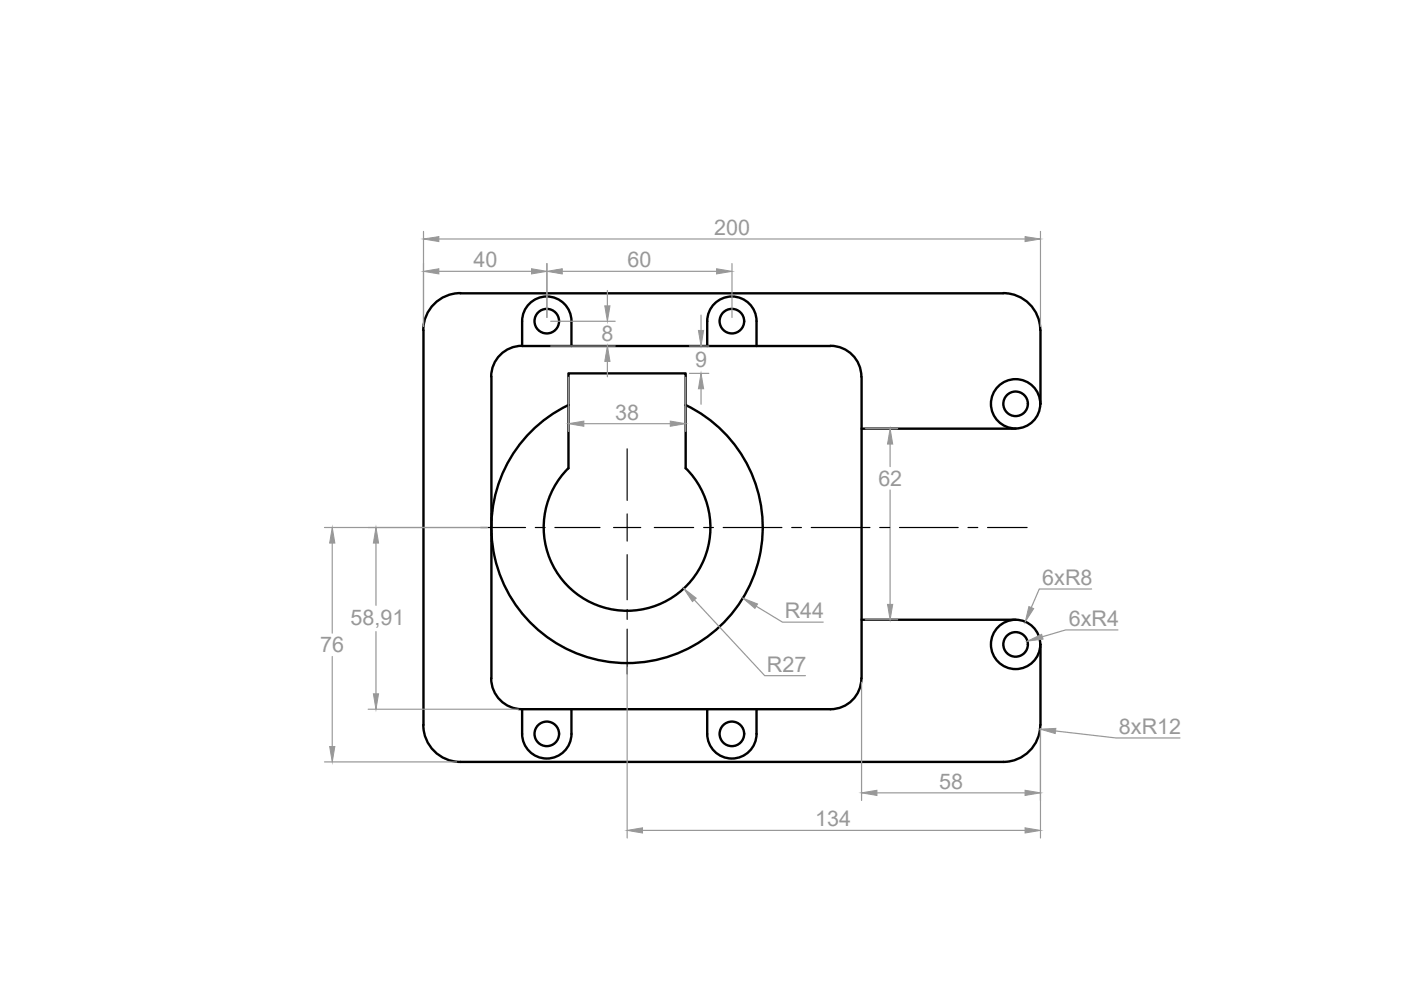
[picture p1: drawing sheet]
<svg xmlns="http://www.w3.org/2000/svg" width="297mm" height="210mm" viewBox="0 0 297 210" stroke-linecap="round" stroke-linejoin="round" font-family="sans-serif">
<!-- layer: 0 -->
<g fill="none" stroke="#000" stroke-width=".51">
<path d="M89.8 70v83.7M97.6 62.1a7.9 7.9 0 0 0-7.9 7.9M97.6 62.2h115.1M104.2 79.9v63.9M110.7 73.3a6.5 6.5 0 0 0-6.6 6.6M121.2 73.4v-5.3a5.2 5.2 0 0 0-5.3-5.2 5.2 5.2 0 0 0-5.2 5.2v5.3h65.4M149.9 73.4v-5.3a5.2 5.2 0 0 1 5.3-5.2 5.2 5.2 0 0 1 5.2 5.2v5.3M176.1 73.3a6.5 6.5 0 0 1 6.5 6.6M182.7 79.9v63.9M212.7 62.1a7.9 7.9 0 0 1 7.9 7.9M220.6 70v15.6M120.5 99.3a17.7 17.7 0 0 0-.1 25 17.7 17.7 0 0 0 25.1 0 17.7 17.7 0 0 0-.1-25"/>
<path d="M120.5 99.3v-20.1h24.9v20.1M120.5 85.9a28.8 28.8 0 0 0-10.1 43.8 28.8 28.8 0 0 0 45.1 0 28.8 28.8 0 0 0-10.1-43.8M182.7 90.9h32.6M182.7 131.4h32.6M220.6 136.7v17M89.7 153.7a7.9 7.9 0 0 0 7.9 7.8M104.1 143.8a6.5 6.5 0 0 0 6.6 6.6M149.9 150.4v5.2a5.2 5.2 0 0 0 5.3 5.2 5.2 5.2 0 0 0 5.2-5.2v-5.2M182.6 143.8a6.5 6.5 0 0 1-6.5 6.6h-65.4v5.2a5.2 5.2 0 0 0 5.2 5.2 5.2 5.2 0 0 0 5.3-5.2v-5.2M220.6 153.7a7.9 7.9 0 0 1-7.9 7.8h-115.1"/>
<circle cx="115.9" cy="68.1" r="2.6"/>
<circle cx="155.2" cy="68.1" r="2.6"/>
<circle cx="215.3" cy="85.6" r="5.2"/>
<circle cx="215.3" cy="85.6" r="2.6"/>
<circle cx="215.3" cy="136.6" r="5.2"/>
<circle cx="215.3" cy="136.6" r="2.6"/>
<circle cx="115.9" cy="155.6" r="2.6"/>
<circle cx="155.2" cy="155.6" r="2.6"/>
</g>
<!-- layer: Dim -->
<g fill="none" stroke="#989898" stroke-width=".25">
<path d="M89.8 49.1v20.1M93 50.7h124.3M93 57.5h19.7M116 55.9v11.4M119.2 57.5h32.7M155.2 55.9v11.4M220.6 49.1v20.1M116.8 68.1h13.6M116.8 73.4h13.6M120.5 80v11.5M128.8 61.6v3.3M128.8 76.6v3.3"/>
<path d="M145.4 80v11.5M146.2 73.4h4.1M146.2 79.2h4.1M148.6 66.8v3.3M123.8 89.8h18.3M148.6 82.4v3.3M183.5 90.9h6.8M188.7 94.1v4.8M68.8 111.8h34.5M70.4 115.1v19.1M79.7 115.1v13.3M188.7 103.9v24.2"/>
<path d="M70.4 139.2v19.1M79.7 133.9v13.2M147.2 127.2l14.9 16.1h8.7M160.3 128.5l5.6 3.4h8.6M183.5 131.4h6.8M231.4 124.9h-11.1l-1.6 3.9M237 133.6h-11.1l-4.9 1.4M78.1 150.4h31.8M133 141.4v36.3M182.7 144.7v25M220.6 154.5v23.2M223.8 155l12.8 1.5h13.6"/>
<path d="M68.8 161.5h28M136.2 176.1h81.1M185.9 168.1h31.4"/>
</g>
<g fill="#989898" stroke="#989898" stroke-width=".21">
<path d="M89.8 50.7l3.2-.5v1z"/>
<path d="M217.3 50.2l3.3 .5-3.3 .5z"/>
<path d="M120.5 89.8l3.3-.5v1.1z"/>
<path d="M142.1 89.3l3.3 .5-3.3 .6z"/>
<path d="M218.1 128.6l1.1 .4-1.8 2.8z"/>
<path d="M217.8 135.9l3.1-1.4 .2 1z"/>
<path d="M128.2 64.9h1.1l-.5 3.2z"/>
<path d="M128.8 73.4l.5 3.2h-1.1z"/>
<path d="M89.8 57.5l3.2-.5v1.1z"/>
<path d="M112.7 57l3.3 .5-3.3 .6z"/>
<path d="M116 57.5l3.2-.5v1.1z"/>
<path d="M151.9 57l3.3 .5-3.3 .6z"/>
<path d="M188.7 90.9l.6 3.2h-1.1z"/>
<path d="M188.2 128.1h1.1l-.6 3.3z"/>
<path d="M145 124.8l2.6 2-.8 .8z"/>
<path d="M157.5 126.8l3.1 1.3-.5 .9z"/>
<path d="M70.4 111.8l.6 3.3h-1.1z"/>
<path d="M69.9 158.3h1.1l-.6 3.2z"/>
<path d="M79.7 111.8l.6 3.3h-1.1z"/>
<path d="M79.2 147.1h1.1l-.6 3.3z"/>
<path d="M133 176.1l3.2-.6v1.1z"/>
<path d="M217.3 175.5l3.3 .6-3.3 .5z"/>
<path d="M182.7 168.1l3.2-.5v1.1z"/>
<path d="M217.3 167.6l3.3 .5-3.3 .6z"/>
<path d="M220.6 154.6l3.3-.2-.2 1.1z"/>
<path d="M148.6 79.2l.6 3.2h-1.1z"/>
<path d="M148.1 70.1h1.1l-.6 3.3z"/>
</g>
<!-- layer: 0 -->
<g fill="none" stroke="#000" stroke-width=".25">
<path d="M133 95.2v10.9M101.9 111.8h9.5M113.5 111.8h2.1M117.6 111.8h9.6M130.1 111.8h5.7M133 109v5.7M133 117.6v9.6M138.7 111.8h8.4M149.2 111.8h2.1M153.3 111.8h12.5M167.9 111.8h2M172 111.8h12.4"/>
<path d="M186.5 111.8h2.1M190.7 111.8h12.5M205.2 111.8h2.1M209.4 111.8h8.4M133 129.2v2.1M133 133.4v9.5"/>
</g>
<g font-size="4.6" fill="#989898">
<text x="151.4" y="49.8">200</text>
<text x="100.4" y="56.6">40</text>
<text x="133.1" y="56.6">60</text>
<text x="127.5" y="72.3">8</text>
<text x="147.4" y="77.9">9</text>
<text x="130.4" y="89">38</text>
<text x="186.2" y="103">62</text>
<text x="221" y="124">6xR8</text>
<text x="166.4" y="131.1">R44</text>
<text x="74.3" y="132.4">58,91</text>
<text x="226.6" y="132.7">6xR4</text>
<text x="67.9" y="138.3">76</text>
<text x="162.6" y="142.5">R27</text>
<text x="237.2" y="155.6">8xR12</text>
<text x="199.1" y="167.2">58</text>
<text x="172.8" y="175.2">134</text>
</g>
</svg>
